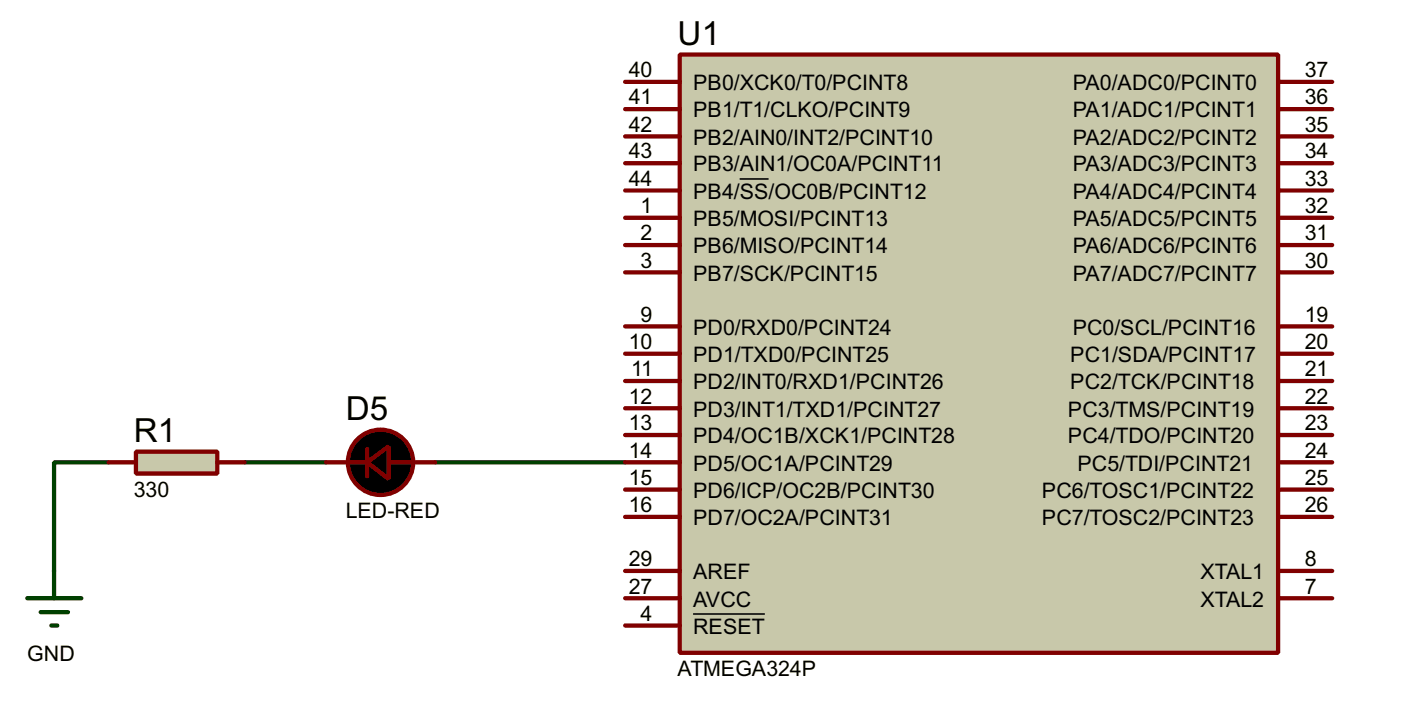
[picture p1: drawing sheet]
<svg xmlns="http://www.w3.org/2000/svg" width="131mm" height="66mm" viewBox="0 0 131 66" stroke-linecap="round" stroke-linejoin="round" font-family="sans-serif">
<path d="M10.2 43.2h-5.1v10.2M22.9 43.2h7.6M40.7 43.2h17.7" fill="none" stroke="#004000" stroke-width=".4"/>
<path d="M63.5 5.1h55.9v55.9h-55.9z" fill="#c8c8aa" stroke="#800000" stroke-width=".4"/>
<g fill="none" stroke="#800000" stroke-width=".4">
<path d="M58.4 17.8h5.1M58.4 15.3h5.1M58.4 12.8h5.1M58.4 10.2h5.1M58.4 7.7h5.1M119.4 17.8h5.1M119.4 15.3h5.1M119.4 12.8h5.1M119.4 10.2h5.1M119.4 7.7h5.1M58.4 38.2h5.1M58.4 35.6h5.1"/>
<path d="M58.4 33.1h5.1M58.4 30.5h5.1M58.4 22.9h5.1M58.4 20.4h5.1M58.4 25.5h5.1M119.4 38.2h5.1M119.4 35.6h5.1M119.4 33.1h5.1M119.4 30.5h5.1M119.4 22.9h5.1M119.4 20.4h5.1M119.4 25.5h5.1"/>
<path d="M30.5 43.2h3.8M34.3 42v2.5M36.3 43.2h4.4M58.4 45.8h5.1M58.4 43.2h5.1M58.4 40.7h5.1M58.4 55.9h5.1M58.4 53.4h5.1M58.4 48.3h5.1M58.4 58.5h5.1M119.4 45.8h5.1M119.4 43.2h5.1"/>
<path d="M119.4 40.7h5.1M119.4 55.9h5.1M119.4 53.4h5.1M119.4 48.3h5.1"/>
</g>
<path d="M69.1 16.7h2.7M64.8 57.4h6.7" fill="none" stroke="#000" stroke-width=".15"/>
<g fill="#000" stroke="#800000" stroke-width=".4">
<path d="M34.3 43.2l2-1.5v3.1z"/>
<circle cx="35.5" cy="43.2" r="3.1"/>
</g>
<path d="M12.7 42.2h7.6v2.1h-7.6z" fill="#c8c8aa" stroke="#800000" stroke-width=".4"/>
<path d="M10.2 43.2h2.5M20.3 43.2h2.6" fill="none" stroke="#800000" stroke-width=".4"/>
<path d="M2.6 55.9h5M3.8 57.2h2.6M4.8 58.5h.6M5.1 53.4v2.5" fill="none" stroke="#004000" stroke-width=".4"/>
<g font-size="3.1">
<text x="63.3" y="4.2">U1</text>
<text x="12.5" y="41.3">R1</text>
<text x="32.3" y="39.3">D5</text>
</g>
<g font-size="2">
<text x="58.7" y="9.8">41</text>
<text x="58.7" y="7.2">40</text>
<text x="64.8" y="11">PB1/T1/CLKO/PCINT9</text>
<text x="64.8" y="8.4">PB0/XCK0/T0/PCINT8</text>
<text x="100.2" y="11">PA1/ADC1/PCINT1</text>
<text x="100.2" y="8.4">PA0/ADC0/PCINT0</text>
<text x="121.9" y="9.8">36</text>
<text x="121.9" y="7.2">37</text>
<text x="58.7" y="17.4">44</text>
<text x="58.7" y="14.8">43</text>
<text x="58.7" y="12.3">42</text>
<text x="64.8" y="16">PB3/AIN1/OC0A/PCINT11</text>
<text x="64.8" y="13.5">PB2/AIN0/INT2/PCINT10</text>
<text x="100.2" y="16">PA3/ADC3/PCINT3</text>
<text x="100.2" y="13.5">PA2/ADC2/PCINT2</text>
<text x="121.9" y="17.4">33</text>
<text x="121.9" y="14.8">34</text>
<text x="121.9" y="12.3">35</text>
<text x="59.8" y="22.5">2</text>
<text x="59.8" y="19.9">1</text>
<text x="64.8" y="23.7">PB6/MISO/PCINT14</text>
<text x="64.8" y="21.1">PB5/MOSI/PCINT13</text>
<text x="64.8" y="18.6">PB4/SS/OC0B/PCINT12</text>
<text x="100.2" y="23.7">PA6/ADC6/PCINT6</text>
<text x="100.2" y="21.1">PA5/ADC5/PCINT5</text>
<text x="100.2" y="18.6">PA4/ADC4/PCINT4</text>
<text x="121.9" y="22.5">31</text>
<text x="121.9" y="19.9">32</text>
<text x="59.8" y="25">3</text>
<text x="64.8" y="26.2">PB7/SCK/PCINT15</text>
<text x="100.2" y="26.2">PA7/ADC7/PCINT7</text>
<text x="121.9" y="25">30</text>
<text x="58.7" y="32.6">10</text>
<text x="59" y="35.2">11</text>
<text x="59.8" y="30.1">9</text>
<text x="64.8" y="33.8">PD1/TXD0/PCINT25</text>
<text x="64.8" y="31.3">PD0/RXD0/PCINT24</text>
<text x="100" y="33.8">PC1/SDA/PCINT17</text>
<text x="100.2" y="31.3">PC0/SCL/PCINT16</text>
<text x="121.9" y="35.2">21</text>
<text x="121.9" y="32.6">20</text>
<text x="121.9" y="30.1">19</text>
<text x="58.7" y="40.2">13</text>
<text x="58.7" y="37.7">12</text>
<text x="64.8" y="41.4">PD4/OC1B/XCK1/PCINT28</text>
<text x="64.8" y="38.9">PD3/INT1/TXD1/PCINT27</text>
<text x="64.8" y="36.4">PD2/INT0/RXD1/PCINT26</text>
<text x="99.8" y="41.4">PC4/TDO/PCINT20</text>
<text x="99.8" y="38.9">PC3/TMS/PCINT19</text>
<text x="100" y="36.4">PC2/TCK/PCINT18</text>
<text x="121.9" y="40.2">23</text>
<text x="121.9" y="37.7">22</text>
<text x="12.5" y="46.4">330</text>
<text x="58.7" y="45.3">15</text>
<text x="58.7" y="42.8">14</text>
<text x="58.7" y="47.9">16</text>
<text x="64.8" y="46.5">PD6/ICP/OC2B/PCINT30</text>
<text x="64.8" y="44">PD5/OC1A/PCINT29</text>
<text x="97.3" y="46.5">PC6/TOSC1/PCINT22</text>
<text x="100.7" y="44">PC5/TDI/PCINT21</text>
<text x="121.9" y="45.3">25</text>
<text x="121.9" y="42.8">24</text>
<text x="121.9" y="47.9">26</text>
<text x="32.3" y="48.4">LED-RED</text>
<text x="58.7" y="52.9">29</text>
<text x="64.8" y="49.1">PD7/OC2A/PCINT31</text>
<text x="97.3" y="49.1">PC7/TOSC2/PCINT23</text>
<text x="121.9" y="52.9">8</text>
<text x="58.7" y="55.5">27</text>
<text x="59.8" y="58">4</text>
<text x="64.8" y="56.7">AVCC</text>
<text x="64.8" y="54.1">AREF</text>
<text x="64.8" y="59.2">RESET</text>
<text x="112.1" y="54.1">XTAL1</text>
<text x="112.1" y="56.7">XTAL2</text>
<text x="121.9" y="55.5">7</text>
<text x="2.6" y="61.8">GND</text>
<text x="63.3" y="63.2">ATMEGA324P</text>
</g>
</svg>
